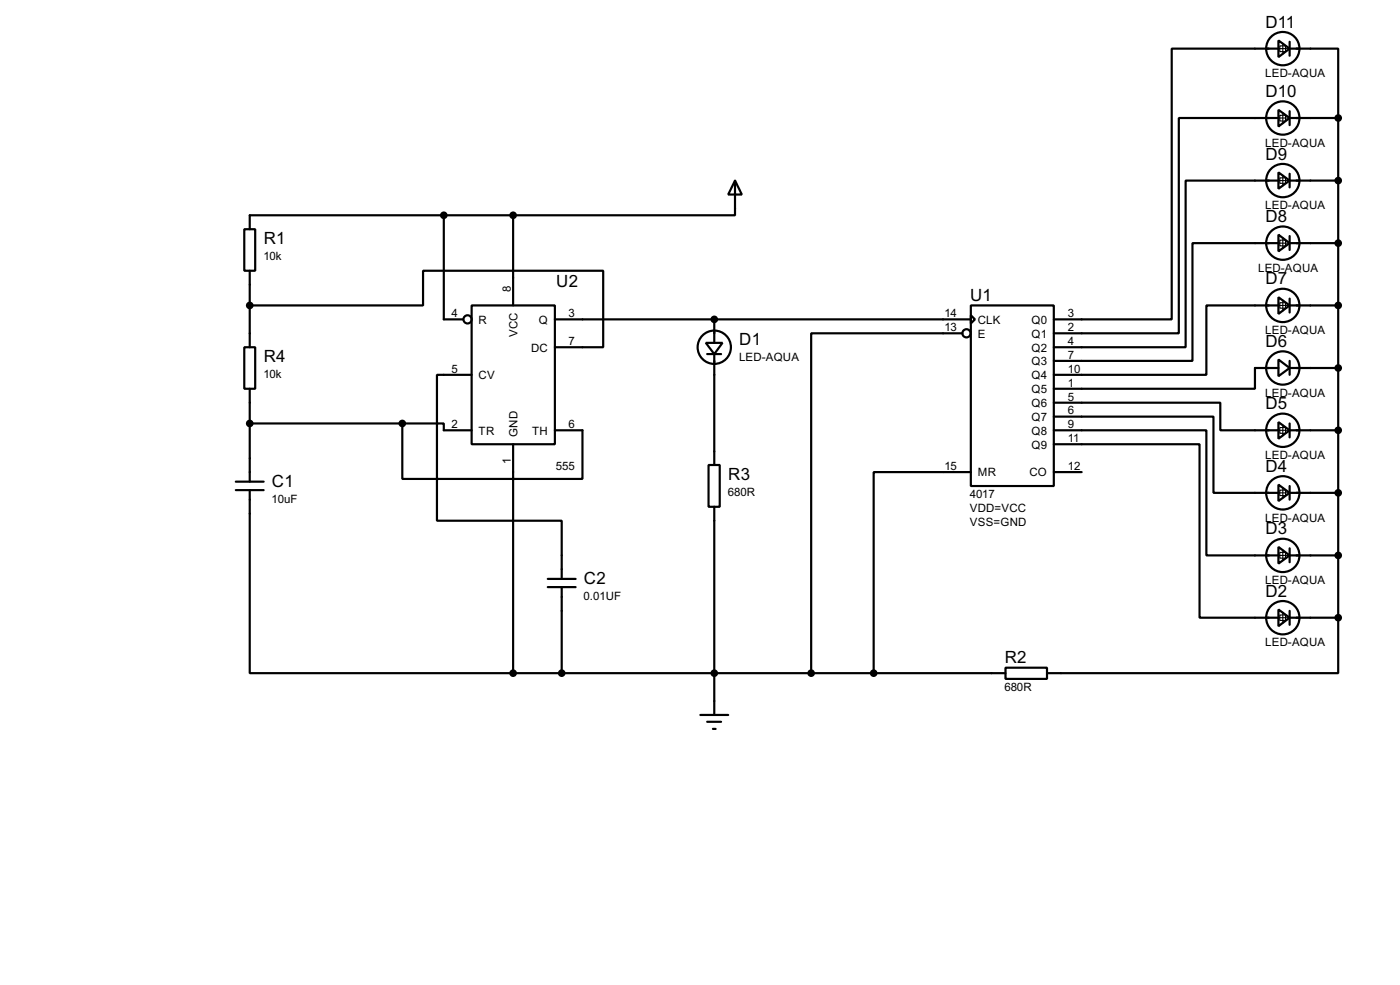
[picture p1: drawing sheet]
<svg xmlns="http://www.w3.org/2000/svg" width="256mm" height="180mm" viewBox="0 0 256 180" stroke-linecap="round" stroke-linejoin="round" font-family="sans-serif">
<g fill="none" stroke="#000" stroke-width=".4">
<path d="M234.2 7.4l2.1 1.5-2.1 1.6zM234.2 8.9h-19.5v49.6h-21.6M236.3 8.9h8.9v12.7M236.3 7.7v2.5M81.3 39.4v19.1h3.6M94 39.4h-48.2v2.6M94 39.4v16.5M134.7 33.1l1.2 2.5h-2.5zM134.7 33.1v6.3h-40.7M234.2 31.6l2.1 1.5-2.1 1.5zM234.2 20.1l2.1 1.5-2.1 1.6zM234.2 33.1h-17v30.5h-24.1"/>
<path d="M234.2 21.6h-18.2v39.4h-22.9M236.3 21.6h8.9M236.3 33.1h8.9M236.3 20.4v2.5M236.3 31.8v2.5M245.2 21.6v91.5M44.8 42h2v7.6h-2zM45.8 55.9h31.7v-6.3h33v14h-8.8M45.8 49.6v14M86.4 55.9h15.3v25.4h-15.3zM101.7 58.5h76.2M130.9 58.5v4.3"/>
<path d="M177.9 55.9h15.2v33.1h-15.2zM177.9 57.7l.7 .8-.7 .7zM234.2 54.4l2.1 1.5-2.1 1.6zM234.2 43l2.1 1.5-2.1 1.5zM234.2 55.9h-13.2v12.7h-27.9M234.2 44.5h-15.7v21.6h-25.4M236.3 44.5h8.9M236.3 55.9h8.9M236.3 43.2v2.6M236.3 54.7v2.5M44.8 63.6h2v7.6h-2zM45.8 71.2v17"/>
<path d="M45.8 77.5h27.9M73.7 77.5h7.6v1.3h5.1M73.7 77.5v10.2h33v-8.9h-5M86.4 68.6h-6.3v26.7h22.8v10.7M129.3 62.8h3.1l-1.5 2zM129.6 64.8h2.5M130.9 64.8v20.3M176.3 61h-27.7v62.2M193.1 78.8h27.9v22.9h13.2M193.1 76.3h29.2v13.9h11.9M193.1 73.7h30.5v5.1h10.6M234.2 77.3l2.1 1.5-2.1 1.5z"/>
<path d="M234.2 65.8l2.1 1.6-2.1 1.5zM234.2 67.4h-4.3v3.8h-36.8M236.3 67.4h8.9M236.3 78.8h8.9M236.3 66.1v2.5M236.3 77.5v2.6M43.2 88.2h5.1M43.2 89.7h5.1M45.8 89.7v33.5h48.2M94 81.3v41.9M129.8 85.1h2.1v7.7h-2.1zM130.9 92.8v38.1"/>
<path d="M177.9 86.4h-17.8v36.8M193.1 81.3h26.7v31.8h14.4M193.1 86.4h5.1M234.2 88.7l2.1 1.5-2.1 1.5zM236.3 90.2h8.9M236.3 89v2.5M100.4 106h5.1M100.4 107.5h5.1M102.9 107.5v15.7M234.2 111.6l2.1 1.5-2.1 1.5zM234.2 100.1l2.1 1.6-2.1 1.5zM236.3 101.7h8.9"/>
<path d="M236.3 113.1h8.9M236.3 100.4v2.5M236.3 111.8v2.6M245.2 113.1v10.1h-53.4M94 123.2h90.2M128.3 130.9h5.1M129.6 132.1h2.5M130.6 133.4h.5M184.2 122.2h7.6v2.1h-7.6z"/>
<circle cx="235" cy="8.9" r="3.1"/>
<circle cx="235" cy="33.1" r="3.1"/>
<circle cx="235" cy="21.6" r="3.1"/>
<circle cx="85.6" cy="58.5" r=".75"/>
<circle cx="235" cy="44.5" r="3.1"/>
<circle cx="235" cy="55.9" r="3.1"/>
<circle cx="130.8" cy="63.6" r="3.1"/>
<circle cx="177" cy="61" r=".75"/>
<circle cx="235" cy="67.4" r="3.1"/>
<circle cx="235" cy="78.8" r="3.1"/>
<circle cx="235" cy="90.2" r="3.1"/>
<circle cx="235" cy="113.1" r="3.1"/>
<circle cx="235" cy="101.7" r="3.1"/>
</g>
<circle cx="130.9" cy="58.5" r=".2" fill="#000"/>
<g fill="none" stroke="#000" stroke-width=".2">
<path d="M234 8.9h2M234.5 8.4h1v1.1h-1zM235 7.9v2.1M234 33.1h2M234 21.6h2M234.5 32.6h1v1h-1zM234.5 21.1h1v1.1h-1zM235 20.6v2.1M235 32.1v2M234 55.9h2M234 44.5h2M234.5 55.4h1v1h-1z"/>
<path d="M234.5 44h1v1h-1zM235 43.5v2M235 54.9v2.1M234 78.8h2M234.5 78.3h1v1h-1zM235 77.8v2M234 90.2h2M234.5 89.7h1v1h-1zM235 89.2v2M234 113.1h2M234 101.7h2M234.5 112.6h1v1h-1z"/>
<path d="M234.5 101.1h1v1.1h-1zM235 100.6v2.1M235 112.1v2"/>
</g>
<g fill="#000" stroke="#000" stroke-width=".4">
<circle cx="81.3" cy="39.4" r=".5"/>
<circle cx="94" cy="39.4" r=".5"/>
<circle cx="245.1" cy="21.6" r=".5"/>
<circle cx="245.1" cy="33.1" r=".5"/>
<circle cx="45.7" cy="55.9" r=".5"/>
<circle cx="130.8" cy="58.5" r=".5"/>
<circle cx="245.1" cy="44.5" r=".5"/>
<circle cx="245.1" cy="55.9" r=".5"/>
<circle cx="45.7" cy="77.5" r=".5"/>
<circle cx="73.7" cy="77.5" r=".5"/>
<circle cx="245.1" cy="78.8" r=".5"/>
<circle cx="245.1" cy="67.4" r=".5"/>
<circle cx="245.1" cy="90.2" r=".5"/>
<circle cx="245.1" cy="113.1" r=".5"/>
<circle cx="245.1" cy="101.7" r=".5"/>
<circle cx="94" cy="123.2" r=".5"/>
<circle cx="102.9" cy="123.2" r=".5"/>
<circle cx="130.8" cy="123.2" r=".5"/>
<circle cx="148.6" cy="123.2" r=".5"/>
<circle cx="160" cy="123.2" r=".5"/>
</g>
<g font-size="3.5">
<text x="231.8" y="5.1">D11</text>
<text x="231.8" y="17.8">D10</text>
<text x="231.8" y="29.2">D9</text>
<text x="231.8" y="40.7">D8</text>
<text x="48.3" y="44.6">R1</text>
<text x="101.9" y="52.6">U2</text>
<text x="231.8" y="52.1">D7</text>
<text x="177.7" y="55.1">U1</text>
<text x="135.4" y="63.2">D1</text>
<text x="231.8" y="63.5">D6</text>
<text x="48.3" y="66.3">R4</text>
<text x="231.8" y="74.9">D5</text>
<text x="49.8" y="89.1">C1</text>
<text x="133.4" y="87.8">R3</text>
<text x="231.8" y="86.4">D4</text>
<text x="231.8" y="97.8">D3</text>
<text x="107" y="106.9">C2</text>
<text x="231.8" y="109.2">D2</text>
<text x="184.1" y="121.4">R2</text>
</g>
<g font-size="2.4">
<text x="231.8" y="14.1">LED-AQUA</text>
<text x="231.8" y="26.8">LED-AQUA</text>
<text x="231.8" y="38.3">LED-AQUA</text>
<text x="48.3" y="47.6">10k</text>
<text x="93.6" y="53.4" transform="rotate(-90 93.6 53.4)">8</text>
<text x="230.5" y="49.7">LED-AQUA</text>
<text x="82.7" y="58.1">4</text>
<text x="87.7" y="59.3">R</text>
<text x="98.7" y="59.3">Q</text>
<text x="104.2" y="58.1">3</text>
<text x="173" y="58.1">14</text>
<text x="179.1" y="59.3">CLK</text>
<text x="189" y="59.3">Q0</text>
<text x="195.6" y="58.1">3</text>
<text x="94.8" y="61.7" transform="rotate(-90 94.8 61.7)">VCC</text>
<text x="97.3" y="64.4">DC</text>
<text x="104.2" y="63.1">7</text>
<text x="173" y="60.6">13</text>
<text x="179.1" y="61.8">E</text>
<text x="189" y="61.8">Q1</text>
<text x="189" y="64.4">Q2</text>
<text x="195.6" y="60.6">2</text>
<text x="195.6" y="63.1">4</text>
<text x="195.6" y="65.6">7</text>
<text x="231.8" y="61.2">LED-AQUA</text>
<text x="48.3" y="69.1">10k</text>
<text x="82.7" y="68.2">5</text>
<text x="87.7" y="69.4">CV</text>
<text x="135.4" y="66.1">LED-AQUA</text>
<text x="189" y="66.9">Q3</text>
<text x="189" y="69.4">Q4</text>
<text x="189" y="72">Q5</text>
<text x="195.6" y="68.2">10</text>
<text x="195.6" y="70.8">1</text>
<text x="189" y="74.5">Q6</text>
<text x="189" y="77.1">Q7</text>
<text x="195.6" y="73.3">5</text>
<text x="195.6" y="75.8">6</text>
<text x="231.8" y="72.6">LED-AQUA</text>
<text x="82.7" y="78.3">2</text>
<text x="87.7" y="79.6">TR</text>
<text x="94.8" y="80" transform="rotate(-90 94.8 80)">GND</text>
<text x="97.5" y="79.6">TH</text>
<text x="104.2" y="78.3">6</text>
<text x="189" y="79.6">Q8</text>
<text x="189" y="82.1">Q9</text>
<text x="195.6" y="78.3">9</text>
<text x="195.6" y="80.9">11</text>
<text x="231.8" y="84">LED-AQUA</text>
<text x="93.6" y="85" transform="rotate(-90 93.6 85)">1</text>
<text x="101.9" y="86.1">555</text>
<text x="173" y="86">15</text>
<text x="179.1" y="87.2">MR</text>
<text x="188.6" y="87.2">CO</text>
<text x="195.6" y="86">12</text>
<text x="49.8" y="92">10uF</text>
<text x="133.4" y="90.8">680R</text>
<text x="177.7" y="91.2">4017</text>
<text x="177.7" y="93.7">VDD=VCC</text>
<text x="231.8" y="95.5">LED-AQUA</text>
<text x="177.7" y="96.2">VSS=GND</text>
<text x="231.8" y="106.9">LED-AQUA</text>
<text x="106.9" y="109.8">0.01UF</text>
<text x="231.8" y="118.3">LED-AQUA</text>
<text x="184" y="126.5">680R</text>
</g>
</svg>
